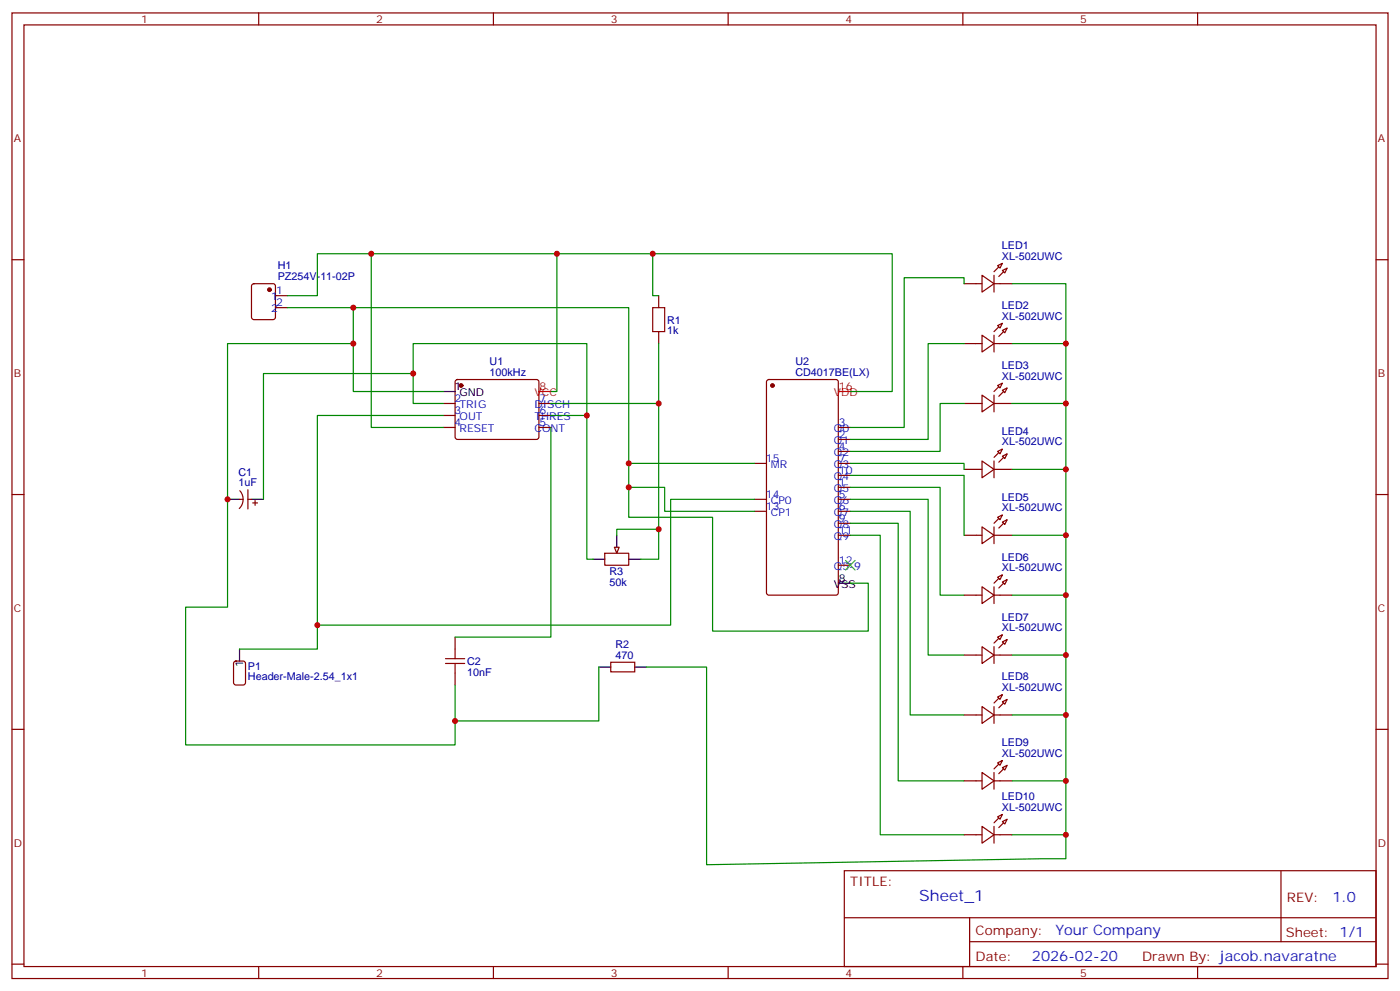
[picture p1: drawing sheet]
<svg xmlns="http://www.w3.org/2000/svg" width="412mm" height="292mm" viewBox="0 0 412 292" stroke-linecap="round" stroke-linejoin="round" font-family="sans-serif">
<g fill="none" stroke="#870000" stroke-width=".35">
<path d="M3.5 3.8h405.4v284.3h-405.4zM7.1 7.3h398.2v277.3h-398.2zM76.2 3.8v3.5M145.3 3.8v3.5M214.5 3.8v3.5M283.6 3.8v3.5M352.8 3.8v3.5M3.5 76.5h3.6M405.3 76.5h3.6M74.3 83.7l.5-.2h5.6l.7 .5v9.4l-.4 .7h-5.9l-.7-.4v-9.5zM81.1 87.1h3.6M81.1 90.6h3.6"/>
<path d="M194 87.1v3.5M194 97.6v3.6M130.5 118.8h3.6M134.3 112l.5-.2h23.2l.5 .2 .2 .5v16.5l-.7 .4-23.5-.1-.4-.6v-16.2zM158.7 118.8h3.6M226 112l.5-.2h19.7l.7 .4v62.4l-.4 .6-20 .1-.7-.5v-62.3zM130.5 122.3h3.6M130.5 125.9h3.6M158.7 122.3h3.6M158.7 125.9h3.6M222.2 136.5h3.6M246.9 125.9h3.6"/>
<path d="M246.9 136.5h3.6M246.9 140h3.6M246.9 132.9h3.6M246.9 129.4h3.6M3.5 145.6h3.6M70.6 147h1M70.6 144.5a3.8 3.8 0 0 1-.1 5.2M73 147h1.1M73 144.2v5.7M74.4 148.1h1.4M75.1 147.4v1.4M222.2 147h3.6"/>
<path d="M222.2 150.6h3.6M246.9 147h3.6M246.9 150.6h3.6M246.9 157.6h3.6M246.9 154.1h3.6M246.9 143.5h3.6M405.3 145.6h3.6M178.2 162.9h7v3.5h-7zM246.9 166.4h3.6M69 194.9l.5-.2h2.1l.7 .4v5.9l-.4 .7h-2.4l-.7-.4v-5.9zM134.1 187.6v3.5M134.1 198.2v3.5"/>
<path d="M179.9 195h7.1v2.8h-7.1zM3.5 214.8h3.6M405.3 214.8h3.6M248.7 256.4h156.6v28.2h-156.6zM377.3 256.4v20.9M248.7 270.2h156.5M285.6 277.3h119.6M285.6 270.2v14.2M3.5 283.9h3.6M76.2 284.6v3.5M145.3 284.6v3.5M214.5 284.6v3.5"/>
<path d="M283.6 284.6v3.5M352.8 284.6v3.5M405.3 283.9h3.6"/>
</g>
<g fill="#870000" stroke="#870000" stroke-width=".35">
<circle cx="79.4" cy="85.3" r=".53"/>
<circle cx="135.8" cy="113.5" r=".53"/>
<circle cx="227.5" cy="113.5" r=".53"/>
</g>
<path d="M130.5 115.3h3.6M67 147h3.6M74.1 147h3.5M181.7 157.6v3.5M174.6 164.7h3.6M185.2 164.7h3.5M246.9 171.7h3.6M70.6 191.1v3.6M176.4 196.4h3.5M187 196.4h3.5" fill="none" stroke="#000" stroke-width=".35"/>
<path d="M158.7 115.3h3.6M246.9 115.3h3.6" fill="none" stroke="#f00" stroke-width=".35"/>
<path d="M192.3 90.6h3.5v7h-3.5zM131.2 195.4h5.7M131.2 194h5.7M134.1 191.1v2.9M134.1 195.4v2.8" fill="none" stroke="#a10000" stroke-width=".35"/>
<path d="M181 161.1h1.4l-.7 1.8z" fill="#f0f0f0" stroke="#870000" stroke-width=".35"/>
<g fill="none" stroke="#870000" stroke-width=".35">
<path d="M293.9 78.2l1.4-.7-.7 1.5zM295.3 79.7l1.4-.7-.7 1.4zM284 83.5h5.3M289.3 81.1l3.5 2.4-3.5 2.5zM289.3 98.7l3.5 2.5-3.5 2.4zM292.8 83.5h5.3M292.8 81.1v4.9M292.8 98.7v4.9M293.9 95.9l1.4-.7-.7 1.4zM295.3 97.3l1.4-.7-.7 1.4zM284 101.2h5.3M284 118.8h5.3"/>
<path d="M289.3 116.3l3.5 2.5-3.5 2.5zM292.8 116.3v5M292.8 101.2h5.3M292.8 118.8h5.3M293.9 113.5l1.4-.7-.7 1.4zM295.3 114.9l1.4-.7-.7 1.4zM284 138.2h5.3M289.3 135.7l3.5 2.5-3.5 2.5zM292.8 135.7v5M292.8 138.2h5.3M293.9 132.9l1.4-.7-.7 1.4zM295.3 134.3l1.4-.7-.7 1.4z"/>
<path d="M284 157.6h5.3M289.3 155.2l3.5 2.4-3.5 2.5zM292.8 155.2v4.9M292.8 157.6h5.3M293.9 152.3l1.4-.7-.7 1.4zM295.3 153.7l1.4-.7-.7 1.4zM284 175.3h5.3M289.3 172.8l3.5 2.5-3.5 2.4zM292.8 172.8v4.9M292.8 175.3h5.3M293.9 170l1.4-.7-.7 1.4zM295.3 171.4l1.4-.7-.7 1.4z"/>
<path d="M284 192.9h5.3M289.3 190.4l3.5 2.5-3.5 2.5zM292.8 190.4v5M292.8 192.9h5.3M293.9 187.6l1.4-.7-.7 1.4zM295.3 189l1.4-.7-.7 1.4zM284 210.5h5.3M289.3 208.1l3.5 2.4-3.5 2.5zM292.8 208.1v4.9M292.8 210.5h5.3M293.9 205.2l1.4-.7-.7 1.5zM295.3 206.7l1.4-.7-.7 1.4z"/>
<path d="M284 229.9h5.3M289.3 227.5l3.5 2.4-3.5 2.5zM292.8 227.5v4.9M292.8 229.9h5.3M293.9 224.6l1.4-.7-.7 1.5zM295.3 226.1l1.4-.7-.7 1.4zM284 245.8h5.3M289.3 243.3l3.5 2.5-3.5 2.5zM292.8 243.3v5M292.8 245.8h5.3M293.9 240.5l1.4-.7-.7 1.4zM295.3 241.9l1.4-.7-.7 1.4z"/>
</g>
<g fill="#870000" stroke="#870000" stroke-width=".35">
<path d="M294.2 81.4l1.4-1.4z"/>
<path d="M294.2 78.6l-1.4 1.4z"/>
<path d="M294.2 99.1l1.4-1.5z"/>
<path d="M292.8 97.6l1.4-1.4z"/>
<path d="M294.2 116.7l1.4-1.4z"/>
<path d="M294.2 113.9l-1.4 1.4z"/>
<path d="M294.2 136.1l1.4-1.4z"/>
<path d="M292.8 134.7l1.4-1.4z"/>
<path d="M294.2 155.5l1.4-1.4z"/>
<path d="M294.2 152.7l-1.4 1.4z"/>
<path d="M294.2 173.1l1.4-1.4z"/>
<path d="M292.8 171.7l1.4-1.4z"/>
<path d="M295.6 189.4l-1.4 1.4z"/>
<path d="M292.8 189.4l1.4-1.4z"/>
<path d="M294.2 208.4l1.4-1.4z"/>
<path d="M292.8 207l1.4-1.4z"/>
<path d="M294.2 227.8l1.4-1.4z"/>
<path d="M292.8 226.4l1.4-1.4z"/>
<path d="M294.2 243.7l1.4-1.4z"/>
<path d="M292.8 242.3l1.4-1.4z"/>
</g>
<g fill="none" stroke="#008700" stroke-width=".35">
<path d="M109.4 74.7v51.2h21.1M164 74.7v40.6h-1.7M192.3 74.7v12.4h1.7M84.7 87.1h8.8v-12.4h169.3v40.6h-12.3M84.7 90.6h100.5v61.7h24.7v33.5h45.9v-14.1h-5.3M104.1 90.6v24.7h26.4M284 83.5v-1.7h-17.7v44.1h-15.8M298.1 83.5h15.9v169.4l-105.9 1.7v-58.2h-17.6M104.1 101.2h-37.1v77.6h-12.3v40.6h79.4v-17.7M121.7 110h-44.1v37M130.5 118.8h-8.8v-17.6h51.2v21.1h-10.6M162.3 118.8h31.7"/>
<path d="M194 101.2v63.5h-5.3M284 101.2h-10.6v28.2h-22.9M284 118.8h-7.1v14.1h-26.4M298.1 118.8h15.9M298.1 101.2h15.9M130.5 122.3h-37v68.8h-22.9M162.3 125.9v61.7h-28.2M172.9 122.3v42.4h1.7M185.2 136.5h37M250.5 136.5h33.5v1.7M250.5 140h33.5v17.6M298.1 138.2h15.9"/>
<path d="M185.2 143.5h10.6v7.1h26.4M194 155.9h-12.3v1.7M222.2 147h-24.6v37.1h-104.1M250.5 147h22.9v45.9h10.6M250.5 150.6h17.6v59.9h15.9M250.5 154.1h14.1v75.8h19.4M250.5 157.6h8.8v88.2h24.7M250.5 143.5h26.4v31.8h7.1M298.1 157.6h15.9M298.1 175.3h15.9M176.4 196.4v15.9h-42.3M298.1 192.9h15.9"/>
<path d="M298.1 210.5h15.9M298.1 229.9h15.9M298.1 245.8h15.9"/>
</g>
<path d="M249.1 165l2.8 2.9M251.9 165l-2.8 2.9" fill="none" stroke="#3c3" stroke-width=".35"/>
<g fill="#c00">
<circle cx="185.2" cy="136.5" r=".88"/>
<circle cx="185.2" cy="143.5" r=".88"/>
<circle cx="109.4" cy="74.7" r=".88"/>
<circle cx="164" cy="74.7" r=".88"/>
<circle cx="192.3" cy="74.7" r=".88"/>
<circle cx="104.1" cy="90.6" r=".88"/>
<circle cx="104.1" cy="101.2" r=".88"/>
<circle cx="67" cy="147" r=".88"/>
<circle cx="134.1" cy="212.3" r=".88"/>
<circle cx="172.9" cy="122.3" r=".88"/>
<circle cx="194" cy="155.9" r=".88"/>
<circle cx="194" cy="118.8" r=".88"/>
<circle cx="93.5" cy="184.1" r=".88"/>
<circle cx="314" cy="101.2" r=".88"/>
<circle cx="314" cy="118.8" r=".88"/>
<circle cx="314" cy="138.2" r=".88"/>
<circle cx="314" cy="157.6" r=".88"/>
<circle cx="314" cy="175.3" r=".88"/>
<circle cx="314" cy="192.9" r=".88"/>
<circle cx="314" cy="210.5" r=".88"/>
<circle cx="314" cy="229.9" r=".88"/>
<circle cx="314" cy="245.8" r=".88"/>
<circle cx="121.7" cy="110" r=".88"/>
</g>
<text font-size="4.6" fill="#00f" x="270.8" y="265.4">Sheet_1</text>
<g font-size="4.2" fill="#00f">
<text x="392.5" y="265.7">1.0</text>
<text x="310.9" y="275.2">Your Company</text>
<text x="304" y="283">2026-02-20</text>
</g>
<g font-size="3.9" fill="#800">
<text x="250.5" y="261">TITLE:</text>
<text x="379.1" y="265.7">REV:</text>
<text x="287.4" y="275.2">Company:</text>
<text x="378.7" y="275.8">Sheet: 1/1</text>
<text x="287.4" y="282.9">Date:</text>
<text x="336.4" y="282.9">Drawn By: jacob.navaratne</text>
</g>
<g font-size="3.2" fill="#800">
<text x="41.6" y="6.8">1</text>
<text x="110.8" y="6.8">2</text>
<text x="179.9" y="6.8">3</text>
<text x="249.1" y="6.8">4</text>
<text x="318.2" y="6.8">5</text>
<text x="4.1" y="41.9">A</text>
<text x="405.9" y="41.9">A</text>
<text x="4.1" y="111.1">B</text>
<text x="405.9" y="111.1">B</text>
<text x="4.1" y="180.2">C</text>
<text x="405.9" y="180.2">C</text>
<text x="4.1" y="249.3">D</text>
<text x="405.9" y="249.3">D</text>
<text x="41.6" y="287.6">1</text>
<text x="110.8" y="287.6">2</text>
<text x="179.9" y="287.6">3</text>
<text x="249.1" y="287.6">4</text>
<text x="318.2" y="287.6">5</text>
</g>
<g font-size="3.2" fill="#000080">
<text x="295.2" y="76.5">XL-502UWC</text>
<text x="295.2" y="73.4">LED1</text>
<text x="81.8" y="82.5">PZ254V-11-02P</text>
<text x="81.8" y="79.4">H1</text>
<text x="196.5" y="95.3">R1</text>
<text x="295.2" y="94.1">XL-502UWC</text>
<text x="295.2" y="91">LED2</text>
<text x="196.5" y="98.4">1k</text>
<text x="144.2" y="107.5">U1</text>
<text x="234.3" y="107.5">U2</text>
<text x="144.2" y="110.6">100kHz</text>
<text x="234.3" y="110.6">CD4017BE(LX)</text>
<text x="295.2" y="111.8">XL-502UWC</text>
<text x="295.2" y="108.6">LED3</text>
<text x="295.2" y="131.2">XL-502UWC</text>
<text x="295.2" y="128">LED4</text>
<text x="70.2" y="143.2">1uF</text>
<text x="70.2" y="140">C1</text>
<text x="295.2" y="147.4">LED5</text>
<text x="295.2" y="150.6">XL-502UWC</text>
<text x="295.2" y="165.1">LED6</text>
<text x="179.5" y="172.5">50k</text>
<text x="179.5" y="169.4">R3</text>
<text x="295.2" y="168.2">XL-502UWC</text>
<text x="295.2" y="185.8">XL-502UWC</text>
<text x="295.2" y="182.7">LED7</text>
<text x="181.3" y="190.8">R2</text>
<text x="73" y="197.2">P1</text>
<text x="137.6" y="195.8">C2</text>
<text x="181.3" y="194">470</text>
<text x="73" y="200.3">Header-Male-2.54_1x1</text>
<text x="137.6" y="198.9">10nF</text>
<text x="295.2" y="203.5">XL-502UWC</text>
<text x="295.2" y="200.4">LED8</text>
<text x="295.2" y="219.8">LED9</text>
<text x="295.2" y="222.9">XL-502UWC</text>
<text x="295.2" y="238.8">XL-502UWC</text>
<text x="295.2" y="235.6">LED10</text>
</g>
<g font-size="3.2" fill="#00f">
<text x="79.8" y="88.5">1</text>
<text x="81.3" y="86.7">1</text>
<text x="79.8" y="92">2</text>
<text x="81.3" y="90.2">2</text>
<text x="133.9" y="118.5">2</text>
<text x="158.9" y="118.5">7</text>
<text x="133.9" y="122">3</text>
<text x="133.9" y="125.5">4</text>
<text x="135.4" y="120.2">TRIG</text>
<text x="135.4" y="123.8">OUT</text>
<text x="157.4" y="123.8">THRES</text>
<text x="157.4" y="120.2">DISCH</text>
<text x="158.9" y="125.5">5</text>
<text x="158.9" y="122">6</text>
<text x="247.1" y="125.5">3</text>
<text x="135.4" y="127.3">RESET</text>
<text x="157.4" y="127.3">CONT</text>
<text x="245.6" y="130.8">Q1</text>
<text x="245.6" y="127.3">Q0</text>
<text x="247.1" y="129">2</text>
<text x="225.6" y="136.1">15</text>
<text x="227.1" y="137.9">MR</text>
<text x="245.6" y="137.9">Q3</text>
<text x="245.6" y="134.3">Q2</text>
<text x="247.1" y="136.1">7</text>
<text x="247.1" y="132.6">4</text>
<text x="245.6" y="141.4">Q4</text>
<text x="247.1" y="143.2">1</text>
<text x="247.1" y="139.6">10</text>
<text x="225.6" y="146.7">14</text>
<text x="227.1" y="148.4">CP0</text>
<text x="245.6" y="148.4">Q6</text>
<text x="245.6" y="144.9">Q5</text>
<text x="247.1" y="146.7">5</text>
<text x="225.6" y="150.2">13</text>
<text x="227.1" y="152">CP1</text>
<text x="245.6" y="155.5">Q8</text>
<text x="245.6" y="152">Q7</text>
<text x="247.1" y="153.7">9</text>
<text x="247.1" y="150.2">6</text>
<text x="245.6" y="159">Q9</text>
<text x="247.1" y="157.3">11</text>
<text x="245.6" y="167.9">Q5-9</text>
<text x="247.1" y="166.1">12</text>
</g>
<g font-size="3.2">
<text x="133.9" y="114.9">1</text>
<text x="135.4" y="116.7">GND</text>
<text x="245.6" y="173.1">VSS</text>
<text x="247.1" y="171.4">8</text>
<text x="71.6" y="196.4" transform="rotate(-90 71.6 196.4)">1</text>
</g>
<g font-size="3.2" fill="#f00">
<text x="157.4" y="116.7">VCC</text>
<text x="158.9" y="114.9">8</text>
<text x="245.6" y="116.7">VDD</text>
<text x="247.1" y="114.9">16</text>
</g>
</svg>
